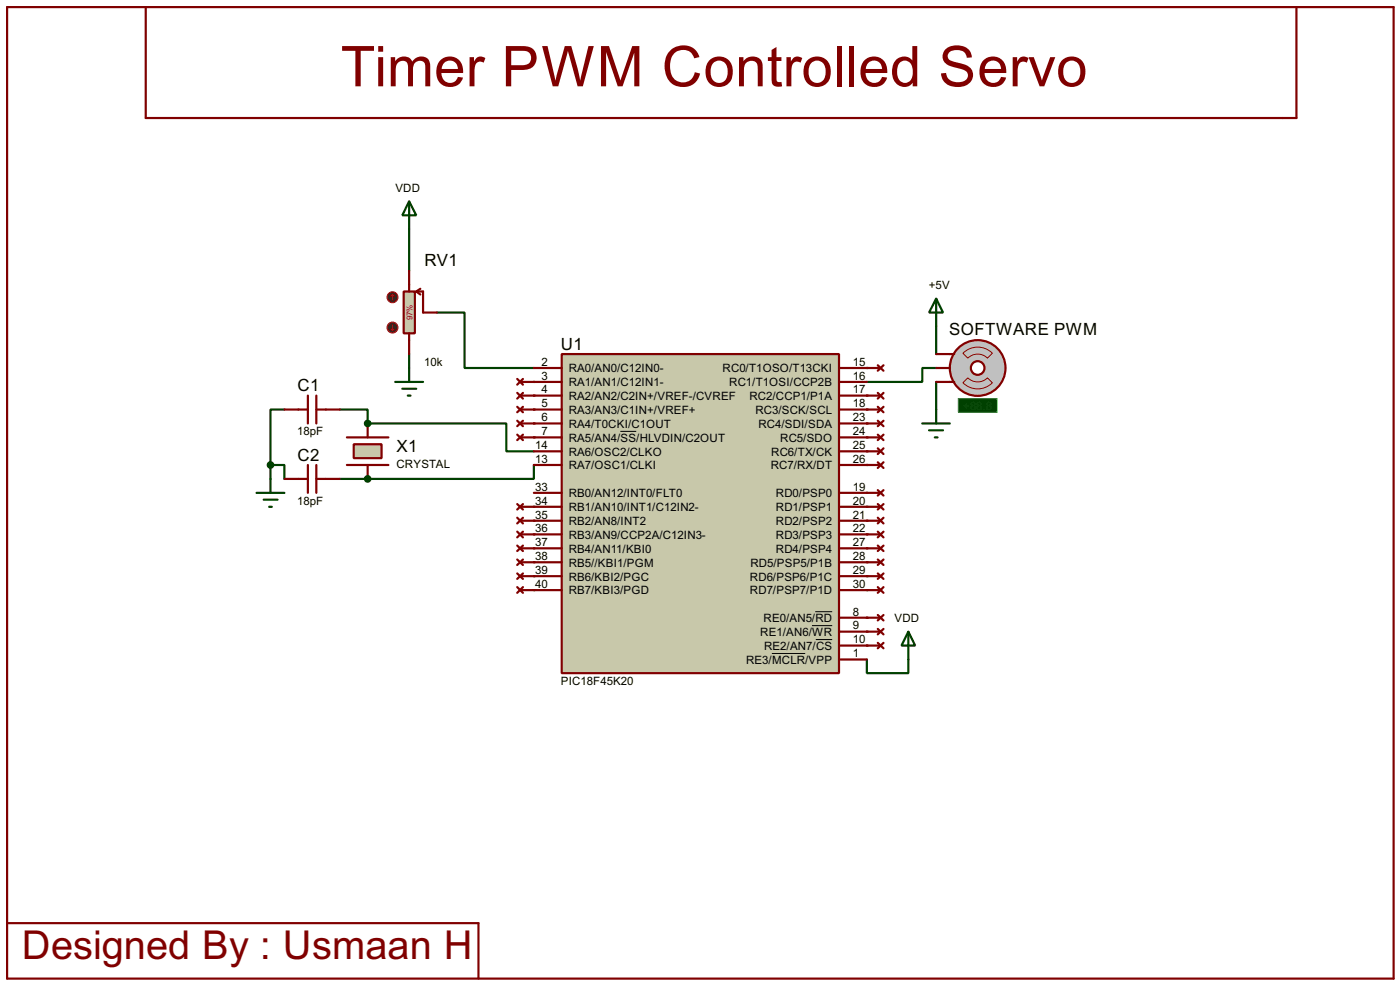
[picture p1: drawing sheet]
<svg xmlns="http://www.w3.org/2000/svg" width="256mm" height="180mm" viewBox="0 0 256 180" stroke-linecap="round" stroke-linejoin="round" font-family="sans-serif">
<path d="M171.5 59.7v5.1M171.5 69.9v5.1" fill="none" stroke="#004000" stroke-width=".4"/>
<g fill="#004000">
<circle cx="97.8" cy="77.5" r=".2"/>
<circle cx="97.8" cy="80.1" r=".2"/>
<circle cx="97.8" cy="92.8" r=".2"/>
<circle cx="97.8" cy="95.3" r=".2"/>
<circle cx="97.8" cy="97.8" r=".2"/>
<circle cx="97.8" cy="100.4" r=".2"/>
<circle cx="97.8" cy="102.9" r=".2"/>
<circle cx="97.8" cy="105.5" r=".2"/>
<circle cx="97.8" cy="108" r=".2"/>
<circle cx="158.8" cy="67.4" r=".2"/>
<circle cx="158.8" cy="75" r=".2"/>
<circle cx="158.8" cy="77.5" r=".2"/>
<circle cx="158.8" cy="80.1" r=".2"/>
<circle cx="158.8" cy="82.6" r=".2"/>
<circle cx="158.8" cy="85.1" r=".2"/>
<circle cx="158.8" cy="90.2" r=".2"/>
<circle cx="158.8" cy="92.8" r=".2"/>
<circle cx="158.8" cy="95.3" r=".2"/>
<circle cx="158.8" cy="97.8" r=".2"/>
<circle cx="158.8" cy="100.4" r=".2"/>
<circle cx="158.8" cy="102.9" r=".2"/>
<circle cx="158.8" cy="105.5" r=".2"/>
<circle cx="158.8" cy="108" r=".2"/>
<circle cx="158.8" cy="113.1" r=".2"/>
<circle cx="158.8" cy="115.6" r=".2"/>
<circle cx="158.8" cy="118.2" r=".2"/>
</g>
<path d="M171.5 67.4h-2.5v2.5h-10.2M158.8 120.7v2.5h7.6v-2.5" fill="none" stroke="#004000" stroke-width=".4"/>
<g fill="#004000">
<circle cx="158.8" cy="72.4" r=".2"/>
<circle cx="97.8" cy="69.9" r=".2"/>
<circle cx="97.8" cy="72.4" r=".2"/>
<circle cx="97.8" cy="75" r=".2"/>
<circle cx="67.4" cy="87.7" r=".2"/>
</g>
<path d="M97.8 85.1v2.6h-35.5" fill="none" stroke="#004000" stroke-width=".4"/>
<circle cx="67.4" cy="77.5" r=".2" fill="#004000"/>
<path d="M75 42v7.6M80.1 57.2h5v10.2h12.7M52.1 75h-2.5v10.1M62.3 75h5.1v2.5h25.4v5.1h5M75 64.8v2.6M169 77.5h5M170.2 78.8h2.6M171.5 75v2.5M49.6 85.1h2.5v2.6M49.6 85.1v2.6M171.3 80.1h.5" fill="none" stroke="#004000" stroke-width=".4"/>
<circle cx="179.1" cy="67.4" r="5.1" fill="#c0c0c0" stroke="#800000" stroke-width=".4"/>
<circle cx="179.1" cy="67.4" r="1.25" fill="#feffff" stroke="#800000" stroke-width=".4"/>
<path d="M174 64.8h.8M174 69.9h.8" fill="none" stroke="#800000" stroke-width=".4"/>
<path d="M175.6 73h7.1v2.5h-7.1z" fill="#004000" stroke="#0f0" stroke-width=".2"/>
<path d="M176.4 64.7a3.8 3.8 0 0 1 5.4 0l-.9 .9a2.54 2.54 0 0 0-3.6 0zM177.3 69.2a2.54 2.54 0 0 0 3.6 0l.9 .9a3.8 3.8 0 0 1-5.4 0z" fill="none" stroke="#800000" stroke-width=".18"/>
<g fill="none" stroke="#800000" stroke-width=".4">
<path d="M1.3 1.3h254v177.8h-254zM26.7 1.3v20.3h210.8v-20.3M94.8 69.4l1 1M94.8 71.9l1 1.1M94.8 74.5l1 1M94.8 77l1 1M94.8 79.6l1 1M95.3 69.9h2.5M95.3 72.4h2.5M95.3 75h2.5M95.3 77.5h2.5M95.8 69.4l-1 1"/>
<path d="M95.8 71.9l-1 1.1M95.8 74.5l-1 1M95.8 77l-1 1M95.8 79.6l-1 1M158.8 67.4h2.5M158.8 72.4h2.5M158.8 75h2.5M158.8 77.5h2.5M160.8 66.9l1.1 1M160.8 74.5l1.1 1M160.8 79.6l1.1 1M160.8 77l1.1 1"/>
<path d="M160.8 71.9l1.1 1.1M161.9 66.9l-1.1 1M161.9 74.5l-1.1 1M161.9 79.6l-1.1 1M161.9 77l-1.1 1M161.9 71.9l-1.1 1.1M171.5 67.4h2.5M171.5 64.8h2.5M171.5 69.9h2.5M94.8 92.3l1 1M94.8 94.8l1 1M94.8 97.3l1 1.1"/>
<path d="M94.8 99.9l1 1M95.3 80.1h2.5M95.3 92.8h2.5M95.3 95.3h2.5M95.3 97.8h2.5M95.8 92.3l-1 1M95.8 94.8l-1 1M95.8 97.3l-1 1.1M95.8 99.9l-1 1M158.8 80.1h2.5M158.8 92.8h2.5M158.8 95.3h2.5"/>
<path d="M158.8 97.8h2.5M158.8 82.6h2.5M158.8 85.1h2.5M158.8 90.2h2.5M160.8 82.1l1.1 1M160.8 84.6l1.1 1.1M160.8 89.7l1.1 1M160.8 92.3l1.1 1M160.8 94.8l1.1 1M160.8 97.3l1.1 1.1M160.8 99.9l1.1 1M161.9 82.1l-1.1 1"/>
<path d="M161.9 84.6l-1.1 1.1M161.9 89.7l-1.1 1M161.9 92.3l-1.1 1M161.9 94.8l-1.1 1M161.9 97.3l-1.1 1.1M161.9 99.9l-1.1 1M94.8 102.4l1 1M94.8 105l1 1M94.8 107.5l1 1M95.3 100.4h2.5M95.3 102.9h2.5M95.3 105.5h2.5"/>
<path d="M95.3 108h2.5M95.8 102.4l-1 1M95.8 105l-1 1M95.8 107.5l-1 1M158.8 100.4h2.5M158.8 102.9h2.5M158.8 105.5h2.5M158.8 108h2.5M158.8 113.1h2.5M158.8 115.6h2.5M158.8 118.2h2.5M160.8 102.4l1.1 1"/>
<path d="M160.8 105l1.1 1M160.8 107.5l1.1 1M160.8 112.6l1.1 1M160.8 115.1l1.1 1M160.8 117.7l1.1 1M161.9 102.4l-1.1 1M161.9 105l-1.1 1M161.9 107.5l-1.1 1M161.9 112.6l-1.1 1M161.9 115.1l-1.1 1M161.9 117.7l-1.1 1M1.3 169h86.4v10.1"/>
</g>
<path d="M171.5 54.7l1.3 2.5h-2.6zM171.5 54.7v5M166.4 115.6l1.3 2.6h-2.5zM166.4 115.6v5.1" fill="none" stroke="#004000" stroke-width=".4"/>
<path d="M102.9 64.8h50.8v58.4h-50.8z" fill="#c8c8aa" stroke="#800000" stroke-width=".4"/>
<g fill="none" stroke="#800000" stroke-width=".4">
<path d="M97.8 77.5h5.1M97.8 67.4h5.1M97.8 75h5.1M97.8 69.9h5.1M97.8 72.4h5.1M153.7 77.5h5.1M153.7 67.4h5.1M153.7 75h5.1M153.7 69.9h5.1M153.7 72.4h5.1M63.6 80.1h7.6M63.6 85.1h7.6"/>
<path d="M97.8 80.1h5.1M97.8 82.6h5.1M97.8 85.1h5.1M97.8 90.2h5.1M97.8 92.8h5.1M97.8 95.3h5.1M97.8 97.8h5.1M153.7 80.1h5.1M153.7 82.6h5.1M153.7 85.1h5.1M153.7 90.2h5.1M153.7 92.8h5.1"/>
<path d="M153.7 95.3h5.1M153.7 97.8h5.1M97.8 100.4h5.1M97.8 102.9h5.1M97.8 105.5h5.1M97.8 108h5.1M153.7 100.4h5.1M153.7 102.9h5.1M153.7 105.5h5.1M153.7 108h5.1M153.7 113.1h5.1M153.7 115.6h5.1"/>
<path d="M153.7 118.2h5.1M153.7 120.7h5.1"/>
</g>
<path d="M113.7 79h2.9M141.4 119.6h6.1M148.8 114.5h3.7M149.4 112h3.1M149.5 117.1h3" fill="none" stroke="#000" stroke-width=".18"/>
<path d="M64.8 81.3h5.1v2.6h-5.1z" fill="#c8c8aa" stroke="#800000" stroke-width=".4"/>
<path d="M52.1 75h4.3M56.4 72.4v5.1M58 72.4v5.1M58 75h4.3M67.4 77.5v2.6M52.1 87.7h4.3M56.4 85.1v5.1M58 85.1v5.1M58 87.7h4.3M67.4 85.1v2.6" fill="none" stroke="#800000" stroke-width=".4"/>
<g fill="#004000" stroke="#004000" stroke-width=".4">
<circle cx="67.3" cy="87.7" r=".5"/>
<circle cx="67.3" cy="77.5" r=".5"/>
<circle cx="49.5" cy="85.1" r=".5"/>
</g>
<path d="M75 36.9l1.3 2.5h-2.6zM75 36.9v5.1M72.4 69.9h5.1M73.7 71.2h2.6M74.7 72.4h.5M75 67.4v2.5M47 90.2h5.1M48.3 91.5h2.6M49.3 92.8h.5M49.6 87.7v2.5" fill="none" stroke="#004000" stroke-width=".4"/>
<path d="M74 53.4h2v7.6h-2z" fill="#c8c8aa" stroke="#800000" stroke-width=".4"/>
<path d="M75 49.6v3.8M76.3 53.4l.7 .5M76.3 53.4h1.2v3.8h2.6M77 52.9l-.7 .5M75 61v3.8" fill="none" stroke="#800000" stroke-width=".4"/>
<circle cx="71.9" cy="54.4" r="1" fill="#400000" stroke="#f00" stroke-width=".2"/>
<path d="M71.9 53.9l-.2 .3M71.9 53.9l.3 .3M71.9 53.9v1" fill="none" stroke="#f00" stroke-width=".2"/>
<circle cx="71.9" cy="60" r="1" fill="#400000" stroke="#f00" stroke-width=".2"/>
<path d="M71.9 59.5v1M71.7 60.3l.2 .2M72.2 60.3l-.3 .2" fill="none" stroke="#f00" stroke-width=".2"/>
<text font-size="11.5" fill="#800000" x="62.4" y="15.8">Timer PWM Controlled Servo</text>
<text font-size="8.2" fill="#800000" x="4" y="175.6">Designed By : Usmaan H</text>
<g font-size="3.5">
<text x="77.8" y="48.7">RV1</text>
<text x="102.8" y="64">U1</text>
<text x="173.9" y="61.4">SOFTWARE PWM</text>
<text x="54.5" y="71.6">C1</text>
<text x="72.7" y="82.8">X1</text>
<text x="54.5" y="84.3">C2</text>
</g>
<g font-size="2.4">
<text x="72.4" y="35.1">VDD</text>
<text x="170.2" y="52.9">+5V</text>
<text x="77.7" y="67">10k</text>
<text x="99.2" y="67">2</text>
<text x="99.2" y="69.5">3</text>
<text x="99.2" y="72">4</text>
<text x="104.2" y="68.1">RA0/AN0/C12IN0-</text>
<text x="104.2" y="70.7">RA1/AN1/C12IN1-</text>
<text x="132.4" y="68.1">RC0/T1OSO/T13CKI</text>
<text x="133.6" y="70.7">RC1/T1OSI/CCP2B</text>
<text x="156.3" y="67">15</text>
<text x="156.3" y="69.5">16</text>
<text x="156.3" y="72">17</text>
<text x="99.2" y="77.1">6</text>
<text x="99.2" y="74.6">5</text>
<text x="104.2" y="73.2">RA2/AN2/C2IN+/VREF-/CVREF</text>
<text x="104.2" y="75.8">RA3/AN3/C1IN+/VREF+</text>
<text x="137.3" y="73.2">RC2/CCP1/P1A</text>
<text x="138.4" y="75.8">RC3/SCK/SCL</text>
<text x="156.3" y="74.6">18</text>
<text x="156.3" y="77.1">23</text>
<text x="54.5" y="79.7">18pF</text>
<text x="98.1" y="82.2">14</text>
<text x="99.2" y="79.7">7</text>
<text x="104.2" y="78.3">RA4/T0CKI/C1OUT</text>
<text x="104.2" y="80.8">RA5/AN4/SS/HLVDIN/C2OUT</text>
<text x="104.2" y="83.4">RA6/OSC2/CLKO</text>
<text x="138.9" y="78.3">RC4/SDI/SDA</text>
<text x="141.3" y="83.4">RC6/TX/CK</text>
<text x="142.9" y="80.8">RC5/SDO</text>
<text x="156.3" y="79.7">24</text>
<text x="156.3" y="82.2">25</text>
<text x="72.6" y="85.7">CRYSTAL</text>
<text x="98.1" y="84.7">13</text>
<text x="98.1" y="89.8">33</text>
<text x="104.2" y="85.9">RA7/OSC1/CLKI</text>
<text x="141.2" y="85.9">RC7/RX/DT</text>
<text x="156.3" y="84.7">26</text>
<text x="156.3" y="89.8">19</text>
<text x="54.5" y="92.4">18pF</text>
<text x="98.1" y="92.4">34</text>
<text x="98.1" y="94.9">35</text>
<text x="104.2" y="91">RB0/AN12/INT0/FLT0</text>
<text x="104.2" y="93.6">RB1/AN10/INT1/C12IN2-</text>
<text x="142.1" y="91">RD0/PSP0</text>
<text x="142.1" y="93.6">RD1/PSP1</text>
<text x="156.3" y="92.4">20</text>
<text x="156.3" y="94.9">21</text>
<text x="98.1" y="97.4">36</text>
<text x="98.1" y="100">37</text>
<text x="104.2" y="96.1">RB2/AN8/INT2</text>
<text x="104.2" y="98.6">RB3/AN9/CCP2A/C12IN3-</text>
<text x="104.2" y="101.2">RB4/AN11/KBI0</text>
<text x="142.1" y="96.1">RD2/PSP2</text>
<text x="142.1" y="98.6">RD3/PSP3</text>
<text x="142.1" y="101.2">RD4/PSP4</text>
<text x="156.3" y="97.4">22</text>
<text x="156.3" y="100">27</text>
<text x="98.1" y="102.5">38</text>
<text x="98.1" y="105.1">39</text>
<text x="98.1" y="107.6">40</text>
<text x="104.2" y="103.7">RB5//KBI1/PGM</text>
<text x="104.2" y="106.3">RB6/KBI2/PGC</text>
<text x="137.4" y="106.3">RD6/PSP6/P1C</text>
<text x="137.5" y="103.7">RD5/PSP5/P1B</text>
<text x="156.3" y="102.5">28</text>
<text x="156.3" y="105.1">29</text>
<text x="156.3" y="107.6">30</text>
<text x="104.2" y="108.8">RB7/KBI3/PGD</text>
<text x="137.4" y="108.8">RD7/PSP7/P1D</text>
<text x="139.9" y="113.9">RE0/AN5/RD</text>
<text x="156.3" y="112.7">8</text>
<text x="163.9" y="113.9">VDD</text>
<text x="139.3" y="116.4">RE1/AN6/WR</text>
<text x="140" y="119">RE2/AN7/CS</text>
<text x="156.3" y="115.2">9</text>
<text x="156.3" y="117.8">10</text>
<text x="102.7" y="125.4">PIC18F45K20</text>
<text x="136.7" y="121.5">RE3/MCLR/VPP</text>
<text x="156.3" y="120.3">1</text>
</g>
<text font-size="2.4" fill="#008000" x="176.5" y="75">+88.8</text>
<text font-size="1.7" fill="#c00000" x="75.6" y="58.6" transform="rotate(-90 75.6 58.6)">97%</text>
</svg>
